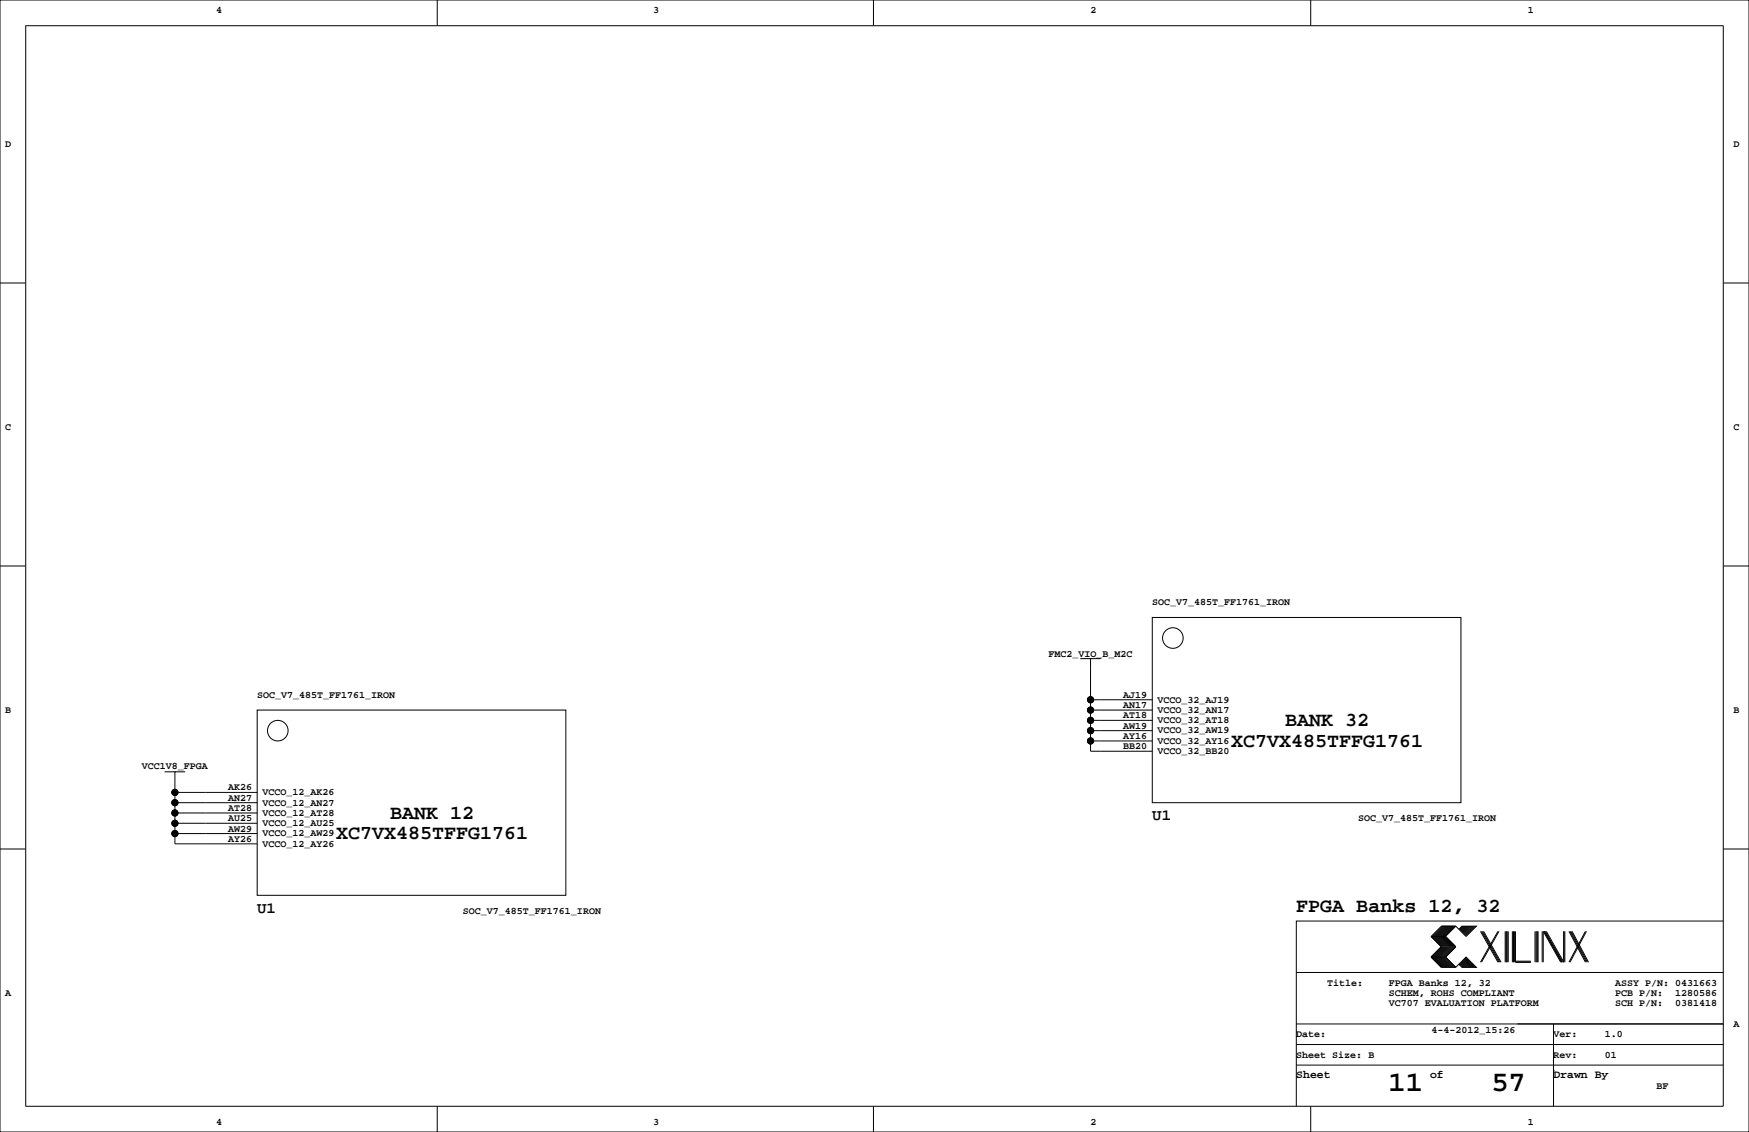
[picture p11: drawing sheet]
<svg xmlns="http://www.w3.org/2000/svg" width="432mm" height="279mm" viewBox="0 0 432 279" stroke-linecap="round" stroke-linejoin="round" font-family="sans-serif">
<g fill="none" stroke="#000" stroke-width=".25">
<path d="M0 0h431.8v279.4h-431.8zM6.3 6.4h419.1v266.6h-419.1zM107.9 0v6.4M215.6 0v6.4M323.6 0v6.4M0 69.8h6.3M425.4 69.8h6.4M0 139.7h6.3M425.4 139.7h6.4M284.5 152.4h76.2v45.7h-76.2zM63.5 175.3h76.2v45.7h-76.2zM266.7 162.6h5.1"/>
<path d="M269.2 162.6h.1M269.2 162.6v22.8h15.3M269.2 177.8h15.3M269.2 175.3h15.3M269.2 172.7h15.3M40.6 190.5h5.1M43.2 190.5h.1M43.2 190.5v17.8h20.3M43.2 198.1h20.3M43.2 195.6h20.3M269.2 182.9h15.3M269.2 180.3h15.3"/>
<path d="M0 209.5h6.3M43.2 205.7h20.3M43.2 203.2h20.3M43.2 200.7h20.3M425.4 209.5h6.4M353.3 236.2l2.6 2.6h3.5M353.3 231.1l2.6 2.6-2.6 2.5M353.3 236.2h3.6M353.3 231.1h3.6M356.1 228.6l-2.5 2.5 2.5 2.6-2.5 2.5 2.5 2.6M356.4 228.6l-2.6 2.5 2.6 2.6-2.6 2.5 2.6 2.6M356.6 228.6l-2.5 2.5 2.5 2.6-2.5 2.5 2.5 2.6"/>
<path d="M356.9 228.6l-2.6 2.5 2.6 2.6-2.6 2.5 2.6 2.6M356.9 231.1l2.5 2.6-2.5 2.5M356.9 236.2l2.5 2.6M357.1 228.6l-2.5 2.5 2.5 2.6-2.5 2.5 2.5 2.6M357.4 228.6l-2.6 2.5 2.6 2.6-2.6 2.5 2.6 2.6M357.6 228.6l-2.5 2.5 2.5 2.6-2.5 2.5 2.5 2.6M357.9 228.6l-2.6 2.5 2.6 2.6-2.6 2.5 2.6 2.6M358.1 228.6l-2.5 2.5 2.5 2.6-2.5 2.5 2.5 2.6M358.4 228.6l-2.5 2.5 2.5 2.6-2.5 2.5 2.5 2.6M358.6 228.6l-2.5 2.5 2.5 2.6-2.5 2.5 2.5 2.6M358.9 228.6l-2.5 2.5 2.5 2.6-2.5 2.5 2.5 2.6M359.2 228.6l-2.6 2.5 2.6 2.6-2.6 2.5 2.6 2.6"/>
<path d="M359.4 228.6l2.5 2.5 2.6-2.5h-3.6l-.7 .8M359.4 228.6h-3.5l-2.6 2.5M359.4 228.6l-2.5 2.5M360.2 238l.7 .8h3.6l-2.6-2.6-2.5 2.6M360.4 237.7l1 1.1M360.4 238l.8 .8M360.7 237.5l1.2 1.3M360.7 237.7l1 1.1M360.9 237.2l1.6 1.6M360.9 237.5l1.3 1.3M361.2 237l1.8 1.8M361.2 237.2l1.5 1.6"/>
<path d="M361.2 228.6l-.8 .8M361.4 236.7l2.1 2.1M361.4 237l1.8 1.8M361.4 228.6l-1 1M361.7 236.5l2.3 2.3M361.7 236.7l2 2.1M361.7 228.6l-1 1M361.9 236.5l2.3 2.3M361.9 228.6l-1.2 1.3M362.2 228.6l-1.3 1.3M362.5 228.6l-1.6 1.5M362.7 228.6l-1.5 1.5"/>
<path d="M363 228.6l-1.8 1.8M363.2 228.6l-1.8 1.8M363.5 228.6l-2.1 2M363.7 228.6l-2 2M364 228.6l-2.3 2.3M364.2 228.6l-2.3 2.3M365.5 229.9l4.3 7.6M365.8 229.9l4.3 7.6M366 229.9l4.3 7.6M366.3 229.9l4.3 7.6M369.8 229.9l-4.3 7.6M370.1 229.9l-4.3 7.6"/>
<path d="M371.6 229.9v7.6M371.9 229.9v7.6M372.1 229.9v7.6M372.4 229.9v7.6M373.4 229.9v7.6M373.6 229.9v7.6M373.9 229.9v7.6M374.1 229.9v7.6h3.9M374.1 237.2h3.9M379 229.9v7.6M379.2 229.9v7.6M379.5 229.9v7.6"/>
<path d="M379.7 229.9v7.6M380.7 229.9v7.6M381 237.5v-7.6l4.3 7.6M381.3 229.9l4.3 7.6M381.5 229.9l4.3 7.6M381.8 229.9l4.3 7.6v-7.6M386.3 229.9v7.6M387.3 229.9l4.1 7.6M387.6 229.9l4.1 7.6M387.9 229.9l4 7.6M388.1 229.9l4.1 7.6M391.4 229.9l-4.1 7.6"/>
<path d="M391.7 229.9l-4.1 7.6M425.4 227.3h-105.4v35.6M320 257.8h105.4M320 252.7h105.4M320 240h105.4M383.5 252.7v20.3M107.9 273v6.4M215.6 273v6.4M320 262.9v10.1M320 262.9h105.4M323.6 273v6.4M383.5 264.2h.1"/>
<circle cx="289.6" cy="157.5" r="2.54"/>
<circle cx="269.2" cy="172.7" r=".76"/>
<circle cx="269.2" cy="177.8" r=".76"/>
<circle cx="269.2" cy="175.3" r=".76"/>
<circle cx="43.2" cy="198.1" r=".76"/>
<circle cx="43.2" cy="195.6" r=".76"/>
<circle cx="68.6" cy="180.3" r="2.54"/>
<circle cx="269.2" cy="182.9" r=".76"/>
<circle cx="269.2" cy="180.3" r=".76"/>
<circle cx="43.2" cy="200.7" r=".76"/>
<circle cx="43.2" cy="203.2" r=".76"/>
<circle cx="43.2" cy="205.7" r=".76"/>
</g>
<g fill="#000" stroke="#000" stroke-width=".25">
<circle cx="269.2" cy="172.7" r=".76"/>
<circle cx="269.2" cy="177.8" r=".76"/>
<circle cx="269.2" cy="175.3" r=".76"/>
<circle cx="43.2" cy="198.1" r=".76"/>
<circle cx="43.2" cy="195.6" r=".76"/>
<circle cx="269.2" cy="182.9" r=".76"/>
<circle cx="269.2" cy="180.3" r=".76"/>
<circle cx="43.2" cy="200.7" r=".76"/>
<circle cx="43.2" cy="203.2" r=".76"/>
<circle cx="43.2" cy="205.7" r=".76"/>
</g>
<g font-size="7.1">
<text x="342.8" y="269.3">11</text>
<text x="368.2" y="269.3">57</text>
</g>
<g font-size="4.9">
<text x="317.3" y="179.2">BANK 32</text>
<text x="304" y="184.3">XC7VX485TFFG1761</text>
<text x="96.3" y="202">BANK 12</text>
<text x="83" y="207.1">XC7VX485TFFG1761</text>
<text x="320" y="225.1">FPGA Banks 12, 32</text>
</g>
<g font-size="3.9">
<text x="284.5" y="202.4">U1</text>
<text x="63.5" y="225.3">U1</text>
</g>
<g font-size="2.8">
<text x="320" y="266.1">Sheet</text>
<text x="353.1" y="266.1">of</text>
<text x="383.5" y="266.1">Drawn By</text>
</g>
<g font-size="2.5">
<text x="53.3" y="3.3">4</text>
<text x="161.3" y="3.3">3</text>
<text x="269.2" y="3.3">2</text>
<text x="377.2" y="3.3">1</text>
<text x="1.3" y="36.3">D</text>
<text x="428" y="36.3">D</text>
<text x="1.3" y="106.2">C</text>
<text x="428" y="106.2">C</text>
<text x="284.5" y="149.4">SOC_V7_485T_FF1761_IRON</text>
<text x="258.9" y="162.1">FMC2_VIO_B_M2C</text>
<text x="63.5" y="172.2">SOC_V7_485T_FF1761_IRON</text>
<text x="277.3" y="172.2">AJ19</text>
<text x="285.8" y="173.4">VCCO_32_AJ19</text>
<text x="1.3" y="176">B</text>
<text x="277.3" y="179.8">AW19</text>
<text x="277.3" y="177.3">AT18</text>
<text x="277.3" y="174.8">AN17</text>
<text x="285.8" y="178.5">VCCO_32_AT18</text>
<text x="285.8" y="176">VCCO_32_AN17</text>
<text x="428" y="176">B</text>
<text x="277.3" y="184.9">BB20</text>
<text x="277.3" y="182.4">AY16</text>
<text x="285.8" y="183.6">VCCO_32_AY16</text>
<text x="285.8" y="181">VCCO_32_AW19</text>
<text x="35" y="189.7">VCC1V8_FPGA</text>
<text x="285.8" y="186.1">VCCO_32_BB20</text>
<text x="56.3" y="197.6">AN27</text>
<text x="56.3" y="195.1">AK26</text>
<text x="64.8" y="196.3">VCCO_12_AK26</text>
<text x="56.3" y="202.7">AU25</text>
<text x="56.3" y="200.2">AT28</text>
<text x="64.8" y="203.9">VCCO_12_AU25</text>
<text x="64.8" y="201.4">VCCO_12_AT28</text>
<text x="64.8" y="198.8">VCCO_12_AN27</text>
<text x="335.3" y="202.7">SOC_V7_485T_FF1761_IRON</text>
<text x="56.3" y="207.8">AY26</text>
<text x="56.3" y="205.2">AW29</text>
<text x="64.8" y="209">VCCO_12_AY26</text>
<text x="64.8" y="206.4">VCCO_12_AW29</text>
<text x="114.3" y="225.6">SOC_V7_485T_FF1761_IRON</text>
<text x="1.3" y="245.9">A</text>
<text x="327.7" y="243.3">Title:</text>
<text x="342.9" y="245.9">SCHEM, ROHS COMPLIANT</text>
<text x="342.9" y="243.3">FPGA Banks 12, 32</text>
<text x="398.8" y="243.3">ASSY P/N: 0431663</text>
<text x="398.8" y="245.9">PCB P/N:</text>
<text x="413.6" y="245.9">1280586</text>
<text x="342.9" y="248.4">VC707 EVALUATION PLATFORM</text>
<text x="398.8" y="248.4">SCH P/N:</text>
<text x="413.6" y="248.4">0381418</text>
<text x="320" y="256">Date:</text>
<text x="353.4" y="255">4-4-2012_15:26</text>
<text x="383.5" y="256">Ver:</text>
<text x="396.2" y="256">1.0</text>
<text x="428" y="253.5">A</text>
<text x="320" y="261.1">Sheet Size: B</text>
<text x="383.5" y="261.1">Rev:</text>
<text x="396.2" y="261.1">01</text>
<text x="408.9" y="268.7">BF</text>
<text x="53.3" y="277.6">4</text>
<text x="161.3" y="277.6">3</text>
<text x="269.2" y="277.6">2</text>
<text x="377.2" y="277.6">1</text>
</g>
</svg>
